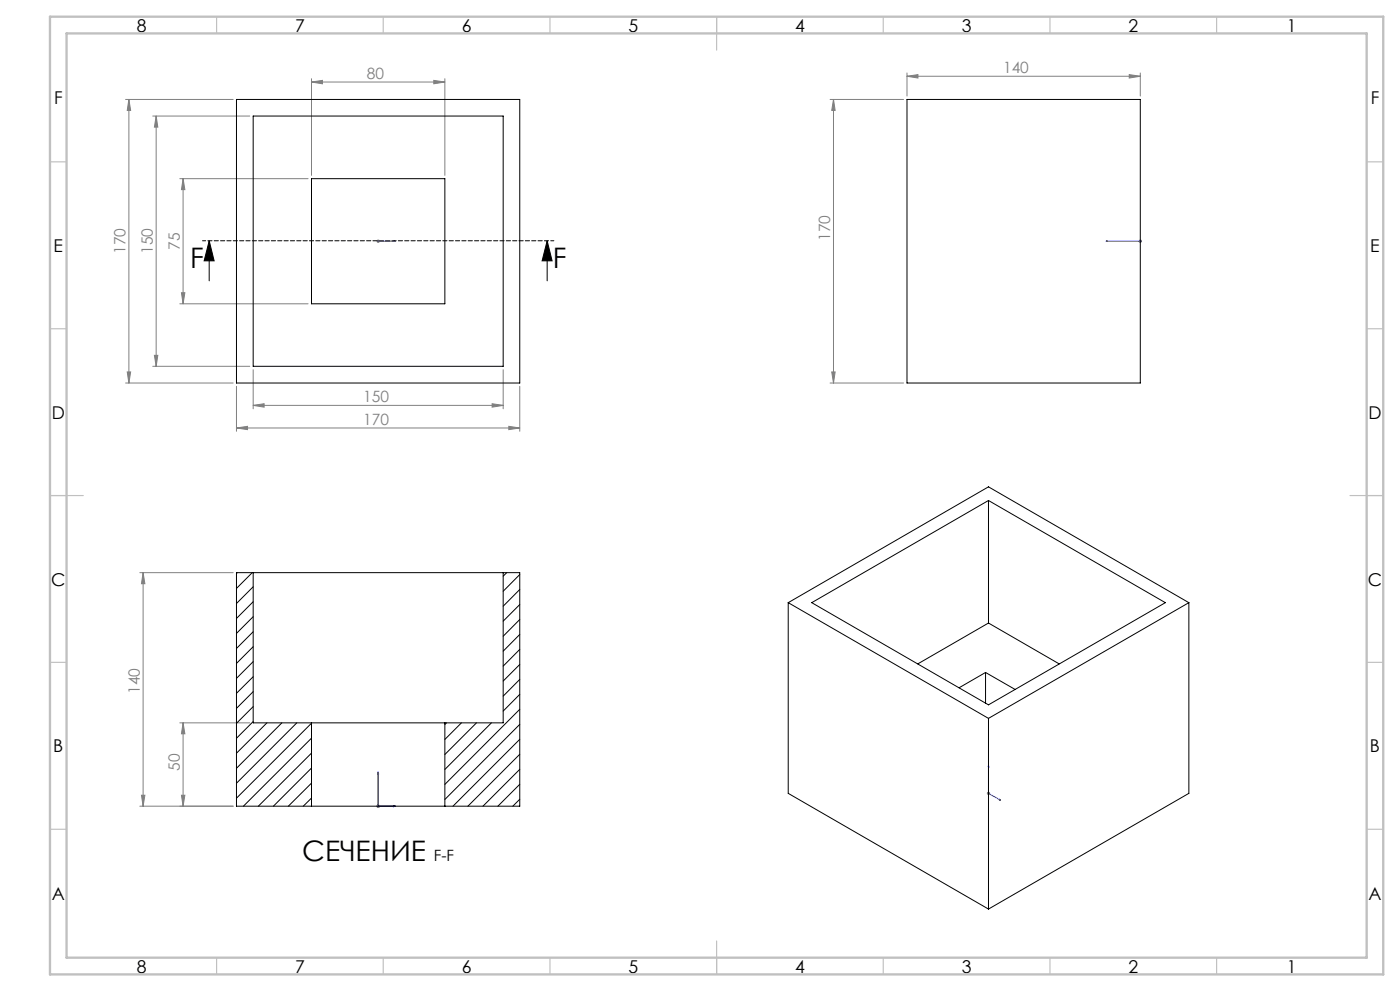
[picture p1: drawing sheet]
<svg xmlns="http://www.w3.org/2000/svg" width="420mm" height="297mm" viewBox="0 0 420 297" stroke-linecap="round" stroke-linejoin="round" font-family="sans-serif">
<path d="M62.8 72.2l1.4 6h-3zM62.8 72.2v12M164.1 72.2l1.5 6h-3zM164.1 72.2v12" fill="none" stroke="#000" stroke-width=".3"/>
<g fill="none" stroke="#00f" stroke-width=".3">
<path d="M113.3 72.3h.3zM113.5 72.3h.1M113.5 72.3h5.1M118.6 72.3h-.6h.6M331.8 72.3h.6h-.6M331.8 72.3h10.3M341.9 72.3h.3zM342.1 72.3h.1M113.5 231.4v10.2h5.1M113.5 231.4l.1 .5h-.3zM296.5 229.4v8.4l3.7 2.1M296.5 229.4l.2 .5z"/>
<path d="M299.8 239.5l.4 .4-.4-.2zM118 241.5l.6 .1-.6 .2z"/>
</g>
<g fill="none" stroke="#808080" stroke-width=".3">
<path d="M37.7 29.8h32.3M38.7 29.8l.5 3.3h-1zM38.7 29.8v85M45.8 34.8h29.1M46.8 34.8l.5 3.3h-1zM46.8 34.8v75M93.5 24.6l3.2-.5v1zM93.5 23.6v29M93.5 24.6h40M130.1 24.1l3.4 .5-3.4 .5zM133.5 23.6v29M249 29.8h22.1"/>
<path d="M250 29.8l.5 3.3h-1zM250 29.8v85M272.1 22.9l3.3-.5v1zM272.1 21.9v6.9M272.1 22.9h70M338.8 22.4l3.3 .5-3.3 .5zM342.1 21.9v6.9M53.9 53.5h38.5M54.9 53.5l.6 3.3h-1.1zM54.9 53.5v37.5M113 72.3h.9M113.1 71.9l.7 .7"/>
<path d="M113.5 71.8v1M113.8 71.9l-.7 .7M341.6 72.3h1M341.7 71.9l.7 .7M342.1 71.8v1M342.4 71.9l-.7 .7M53.9 91h38.5M54.4 87.7h1.1l-.6 3.3zM37.7 114.8h32.3M38.2 111.5h1l-.5 3.3zM45.8 109.8h29.1M46.3 106.5h1l-.5 3.3z"/>
<path d="M70.9 115.8v13.5M76 110.8v11.7M151 110.8v11.7M155.9 115.8v13.5M249 114.8h22.1M249.5 111.5h1l-.5 3.3zM70.9 128.3l3.4-.5v1zM70.9 128.3h85M76 121.5l3.2-.5v1zM76 121.5h75M147.6 121l3.4 .5-3.4 .5zM152.6 127.8l3.3 .5-3.3 .5z"/>
<path d="M41.9 171.6h28.1M42.9 171.6l.6 3.3h-1.1zM42.9 171.6v70M53.9 216.6h21M54.9 216.6v25M54.9 216.6l.6 3.3h-1.1zM42.4 238.3h1.1l-.6 3.3zM54.4 238.3h1.1l-.6 3.3zM296.1 237.8h.9M296.2 237.4l.7 .7M296.5 237.3v1M296.9 237.4l-.7 .7"/>
<path d="M41.9 241.6h28.1M113 241.6h.9M113.1 241.3l.7 .7M113.5 241.1v1M113.8 241.3l-.7 .7"/>
</g>
<path d="M166.2 72.2h-105.4" fill="none" stroke="#000" stroke-width=".3" stroke-dasharray="1.3 .6" stroke-dashoffset=".3"/>
<g fill="none" stroke="#c0c0c0" stroke-width=".35">
<path d="M65 5v5M115 5v5M165 5v5M215 5v10M265 5v5M315 5v5M365 5v5M15 48.5h5M410 48.5h5M15 98.5h5M410 98.5h5M15 148.5h10"/>
<path d="M405 148.5h10M15 198.5h5M410 198.5h5M15 248.5h5M410 248.5h5M65 287v5M115 287v5M165 287v5M215 282v10M265 287v5M315 287v5M365 287v5"/>
</g>
<path d="M15 5h400v287h-400zM20 10h390v277h-390z" fill="none" stroke="#c0c0c0" stroke-width=".7"/>
<path d="M164.1 72.2l1.5 6h-3zM62.8 72.2l1.4 6h-3z" fill="#000"/>
<g fill="#00f">
<path d="M118 72.3h.6zM113.3 72.3h.3z"/>
<path d="M299.8 239.5l.4 .4-.4-.2zM296.5 229.4l.2 .5zM118 241.5l.6 .1-.6 .2zM113.5 231.4l.1 .5h-.3zM118 241.5l.6 .1-.6 .2zM113.5 231.4l.1 .5h-.3z"/>
<path d="M341.9 72.3h.3zM331.8 72.3h.6z"/>
</g>
<g fill="#808080">
<path d="M76 121.5l3.2-.5v1zM147.6 121l3.4 .5-3.4 .5zM272.1 22.9l3.3-.5v1zM338.8 22.4l3.3 .5-3.3 .5z"/>
<path d="M70.9 128.3l3.4-.5v1zM152.6 127.8l3.3 .5-3.3 .5z"/>
<path d="M130.1 24.1l3.4 .5-3.4 .5zM93.5 24.6l3.2-.5v1z"/>
<path d="M249.5 111.5h1l-.5 3.3zM250 29.8l.5 3.3h-1zM54.4 238.3h1.1l-.6 3.3zM54.9 216.6l.6 3.3h-1.1z"/>
<path d="M38.7 29.8l.5 3.3h-1zM38.2 111.5h1l-.5 3.3zM54.9 53.5l.6 3.3h-1.1zM54.4 87.7h1.1l-.6 3.3zM46.8 34.8l.5 3.3h-1zM46.3 106.5h1l-.5 3.3zM42.9 171.6l.6 3.3h-1.1zM42.4 238.3h1.1l-.6 3.3z"/>
</g>
<g fill="none" stroke="#000" stroke-width=".3">
<path d="M70.9 29.8h85v85h-85zM76 34.8h75v75h-75zM272.1 29.8h70v85h-70zM93.5 53.5h40v37.5h-40zM296.5 150v36.7M70.9 171.6h85v70h-85zM71.2 171.6l-.3 .3M75.7 171.6l-4.8 4.8M76 175.9l-5.1 5M76 171.6v45h75v-45M152 171.6l-1 1.1M155.9 172.2l-4.9 5"/>
<path d="M155.9 176.7l-4.9 5M76 180.3l-5.1 5M76 184.8l-5.1 5M76 189.3l-5.1 5M76 193.8l-5.1 5M76 198.3l-5.1 5M155.9 181.2l-4.9 5M155.9 185.7l-4.9 5M155.9 190.1l-4.9 5.1M155.9 194.6l-4.9 5M155.9 199.1l-4.9 5M236.5 180.6l60 34.7"/>
<path d="M236.5 180.6l60-34.7 60.2 34.7M236.5 180.6v57.2l60 34.6M243.5 180.6l53-30.6 53.1 30.6-53.1 30.6zM296.5 186.7l-21.2 12.3M296.5 186.7l21.2 12.3M356.7 180.6l-60.2 34.7M356.7 180.6v57.2l-60.2 34.6M76 202.8l-5.1 5M76 207.3l-5.1 5M76 211.8l-5.1 5M76 216.2l-5.1 5.1M80.1 216.6l-9.2 9.1"/>
<path d="M84.6 216.6l-13.7 13.7M89 216.6l-18.1 18.1M93.5 216.6v25M93.5 216.7l-22.6 22.5M133.5 216.6v25M133.9 216.6l-.4 .5M138.4 216.6l-4.9 5M142.9 216.6l-9.4 9.5M147.4 216.6l-13.9 14M155.9 203.6l-4.9 5M155.9 208.1l-4.9 5M155.9 212.6l-22.4 22.5"/>
<path d="M155.9 217.1l-22.4 22.5M295.7 201.5l8.8 5.1M295.7 201.5l-8 4.6M295.7 201.5v9.2M296.5 215.3v57.1M93.5 230.2l-11.5 11.4M93.5 221.2l-20.5 20.4M93.5 225.7l-16 15.9M93.5 234.7l-7 6.9M93.5 239.2l-2.5 2.4M155.9 221.6l-20 20M155.9 226.1l-15.5 15.5"/>
<path d="M155.9 230.6l-11 11M155.9 235.1l-6.5 6.5M155.9 239.5l-2.1 2.1"/>
</g>
<g font-size="8.5">
<text x="57" y="80.2">F</text>
<text x="165.8" y="80.2">F</text>
<text x="90.7" y="257.9">СЕЧЕНИЕ</text>
</g>
<g font-size="5.3">
<text x="41" y="9.5">8</text>
<text x="88.5" y="9.5">7</text>
<text x="138.5" y="9.5">6</text>
<text x="188.5" y="9.5">5</text>
<text x="238.5" y="9.5">4</text>
<text x="288.5" y="9.5">3</text>
<text x="338.5" y="9.5">2</text>
<text x="386" y="9.5">1</text>
<text x="16.2" y="31.3">F</text>
<text x="411.2" y="31.3">F</text>
<text x="16.1" y="75.5">E</text>
<text x="411.1" y="75.5">E</text>
<text x="15.5" y="125.5">D</text>
<text x="410.5" y="125.5">D</text>
<text x="15.4" y="175.5">C</text>
<text x="410.4" y="175.5">C</text>
<text x="16" y="225.5">B</text>
<text x="411" y="225.5">B</text>
<text x="15.5" y="269.8">A</text>
<text x="410.5" y="269.8">A</text>
<text x="41" y="291.5">8</text>
<text x="88.5" y="291.5">7</text>
<text x="138.5" y="291.5">6</text>
<text x="188.5" y="291.5">5</text>
<text x="238.5" y="291.5">4</text>
<text x="288.5" y="291.5">3</text>
<text x="338.5" y="291.5">2</text>
<text x="386" y="291.5">1</text>
</g>
<g font-size="4.7" fill="#808080">
<text x="110.1" y="23.6">80</text>
<text x="300.9" y="21.8">140</text>
<text x="37.7" y="76.1" transform="rotate(-90 37.7 76.1)">170</text>
<text x="45.8" y="76.1" transform="rotate(-90 45.8 76.1)">150</text>
<text x="53.9" y="74.8" transform="rotate(-90 53.9 74.8)">75</text>
<text x="249" y="72.2" transform="rotate(-90 249 72.2)">170</text>
<text x="109" y="120.5">150</text>
<text x="109" y="127.2">170</text>
<text x="41.9" y="208" transform="rotate(-90 41.9 208)">140</text>
<text x="53.9" y="231" transform="rotate(-90 53.9 231)">50</text>
</g>
<text font-size="4.7" x="130.2" y="257.9">F-F</text>
</svg>
